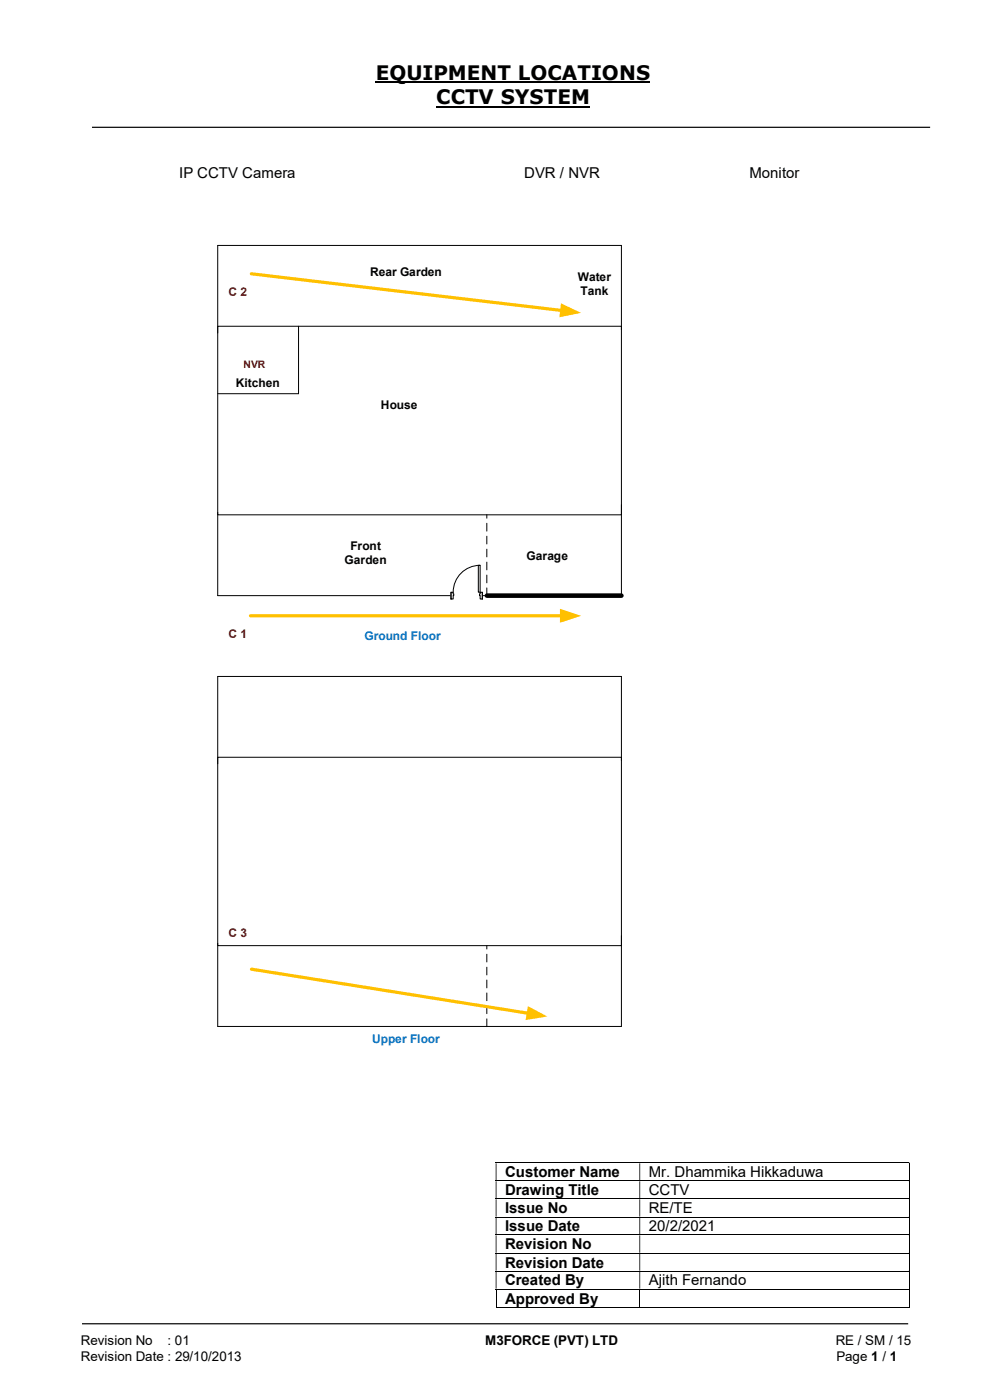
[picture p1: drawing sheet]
<svg xmlns="http://www.w3.org/2000/svg" width="210mm" height="297mm" viewBox="0 0 210 297" stroke-linecap="round" stroke-linejoin="round" font-family="sans-serif">
<path d="M79.7 17.5h58.2M92.5 22.6h32.6" fill="none" stroke="#000" stroke-width=".42"/>
<path d="M19.5 27h177.8M17.4 280.8h175.3" fill="none" stroke="#000" stroke-width=".25"/>
<g fill="none" stroke="#000" stroke-width=".21">
<path d="M105.2 246.7h87.6M105.2 250.5h87.6M105.2 254.3h87.6M105.2 258.2h87.6M192.9 246.8v3.6M192.9 250.6v3.7M192.9 254.4v3.7M192.9 258.3v3.6M105.2 262h87.6M105.2 265.9h87.6M105.2 269.7h87.6M105.2 273.5h87.6"/>
<path d="M105.2 277.3h30.4M105.2 273.6v3.8M135.7 273.6v3.8M135.8 277.3h57M192.9 262.1v3.7M192.9 265.9v3.7M192.9 269.7v3.7M192.9 273.6v3.8"/>
</g>
<g fill="#000">
<path d="M192.8 246.6h.2v.2h-.2zM105.2 246.8h.1v3.6h-.1zM135.6 246.8h.2v3.6h-.2z" fill-rule="evenodd"/>
<path d="M192.8 250.4h.2v.2h-.2zM105.2 250.6h.1v3.7h-.1zM135.6 250.6h.2v3.7h-.2z" fill-rule="evenodd"/>
<path d="M192.8 254.3h.2v.1h-.2zM105.2 254.4h.1v3.7h-.1zM135.6 254.4h.2v3.7h-.2z" fill-rule="evenodd"/>
<path d="M192.8 258.1h.2v.2h-.2zM105.2 258.3h.1v3.6h-.1zM135.6 258.3h.2v3.6h-.2z" fill-rule="evenodd"/>
<path d="M192.8 261.9h.2v.2h-.2zM105.2 262.1h.1v3.7h-.1zM135.6 262.1h.2v3.7h-.2z" fill-rule="evenodd"/>
<path d="M192.8 265.8h.2v.1h-.2zM105.2 265.9h.1v3.7h-.1zM135.6 265.9h.2v3.7h-.2z" fill-rule="evenodd"/>
<path d="M192.8 269.6h.2v.1h-.2zM105.2 269.7h.1v3.7h-.1zM135.6 269.7h.2v3.7h-.2z" fill-rule="evenodd"/>
</g>
<path d="M192.8 273.4h.2v.2h-.2zM192.8 277.2h.2v.2h-.2z" fill="#000"/>
<path d="M103.3 126.4h28.5" fill="none" stroke="#000" stroke-width=".97"/>
<path d="M46.2 69.2h85.6v40h-85.6z" fill="#fff"/>
<path d="M46.2 69.2h85.6v40h-85.6z" fill="none" stroke="#000" stroke-width=".21"/>
<path d="M53.1 130.6h66.1" fill="none" stroke="#ffc000" stroke-width=".68"/>
<path d="M118.8 129.2l4.5 1.4-4.5 1.5z" fill="#ffc000"/>
<path d="M53.3 58.1l65.9 7.8" fill="none" stroke="#ffc000" stroke-width=".68"/>
<path d="M119 64.3l4.3 2.1-4.6 .9z" fill="#ffc000"/>
<path d="M131.8 69.9v-17.8h-85.6v18.6M131.8 107.1v19.3h-85.6v-17.7" fill="none" stroke="#000" stroke-width=".21"/>
<path d="M103.2 124.7l.2 .1-.1 1.6h-.1zM103.2 121.9l.2 .1-.1 1.7-.1-.1zM103.2 119.2l.2 .1-.1 1.7-.1-.1zM103.2 116.4l.2 .1-.1 1.7-.1-.1zM103.2 113.7l.2 .1-.1 1.7-.1-.1zM103.2 111h.2l-.1 1.8-.1-.2zM103.2 109.1l.2 .1-.1 .8-.1-.1z" fill="#000"/>
<path d="M46.2 160.7h85.6v39.9h-85.6z" fill="#fff"/>
<path d="M46.2 160.7h85.6v39.9h-85.6zM131.8 161.3v-17.8h-85.6v18.6M131.8 198.5v19.3h-85.6v-17.7" fill="none" stroke="#000" stroke-width=".21"/>
<path d="M103.2 216.1l.2 .1-.1 1.7-.1-.1zM103.2 213.3l.2 .1-.1 1.7-.1-.1zM103.2 210.6l.2 .1-.1 1.7-.1-.1zM103.2 207.9h.2l-.1 1.8-.1-.2zM103.2 205.1l.2 .1-.1 1.7-.1-.1zM103.2 202.4h.2l-.1 1.8-.1-.2zM103.2 200.6h.2l-.1 .8-.1-.1z" fill="#000"/>
<path d="M53.3 205.6l58.8 9.4" fill="none" stroke="#ffc000" stroke-width=".68"/>
<path d="M112 213.4l4.1 2.2-4.6 .8z" fill="#ffc000"/>
<path d="M95.7 125.6h6.6v1.5h-6.6z" fill="#fff"/>
<path d="M95.7 125.6h6.6v1.5h-6.6z" fill="none" stroke="#fff" stroke-width=".21"/>
<path d="M101.9 125.6v1.5h.4v-1.5zM95.7 125.6h.4v1.5h-.4z" fill-rule="evenodd" fill="#fff"/>
<path d="M96.1 126v-.4h-.4v1.5h.4v-.7M101.9 126v-.4h.4v1.5h-.4v-.7" fill="none" stroke="#000" stroke-width=".21"/>
<path d="M101.7 126v.4h.2v-.4zM96.1 126h.2v.4h-.2z" fill-rule="evenodd" fill="#fff"/>
<path d="M101.9 119.9a5.7 5.7 0 0 0-5.8 5.7M95.7 125.6v1.5M96.1 126h.2v.4h-.2M101.9 126h-.2v.4h.2M102.3 125.6v1.5" fill="none" stroke="#000" stroke-width=".21"/>
<path d="M101.5 119.9h.4v5.7h-.4z" fill="#fff"/>
<path d="M63.3 69.2v14.3h-17.1M101.5 119.9h.4v5.7h-.4z" fill="none" stroke="#000" stroke-width=".21"/>
<g font-size="4.2">
<text x="79.7" y="17">EQUIPMENT LOCATIONS</text>
<text x="92.5" y="22.1">CCTV SYSTEM</text>
</g>
<g font-size="3.2">
<text x="38" y="37.7">IP CCTV Camera</text>
<text x="111.2" y="37.7">DVR / NVR</text>
<text x="159" y="37.7">Monitor</text>
<text x="107.1" y="249.8">Customer Name</text>
<text x="137.6" y="249.8">Mr. Dhammika Hikkaduwa</text>
<text x="107.1" y="253.6">Drawing Title</text>
<text x="107.1" y="257.4">Issue No</text>
<text x="137.6" y="253.6">CCTV</text>
<text x="137.6" y="257.4">RE/TE</text>
<text x="107.1" y="261.2">Issue Date</text>
<text x="137.6" y="261.2">20/2/2021</text>
<text x="107.1" y="265">Revision No</text>
<text x="107.1" y="268.9">Revision Date</text>
<text x="107.1" y="272.7">Created By</text>
<text x="137.6" y="272.7">Ajith Fernando</text>
<text x="107.1" y="276.6">Approved By</text>
</g>
<g font-size="2.8">
<text x="17.1" y="285.4">Revision No</text>
<text x="35.5" y="285.4">: 01</text>
<text x="102.9" y="285.4">M3FORCE (PVT) LTD</text>
<text x="177.3" y="285.4">RE / SM / 15</text>
<text x="17.1" y="288.7">Revision Date : 29/10/2013</text>
<text x="177.4" y="288.7">Page 1 / 1</text>
</g>
<g font-size="2.5">
<text x="78.5" y="58.5">Rear Garden</text>
<text x="122.6" y="59.6">Water</text>
<text x="123.1" y="62.6">Tank</text>
<text x="50" y="82.1">Kitchen</text>
<text x="80.8" y="86.8">House</text>
<text x="73.1" y="119.7">Garden</text>
<text x="74.3" y="116.7">Front</text>
<text x="111.7" y="118.8">Garage</text>
</g>
<g font-size="2.5" fill="#c00000">
<text x="48.5" y="62.8">C 2</text>
<text x="48.5" y="135.3">C 1</text>
<text x="48.5" y="198.8">C 3</text>
</g>
<g font-size="2.5" fill="#0070c0">
<text x="77.3" y="135.7">Ground Floor</text>
<text x="79" y="221.4">Upper Floor</text>
</g>
<text font-size="2.2" fill="#c00000" x="51.7" y="78.1">NVR</text>
</svg>
